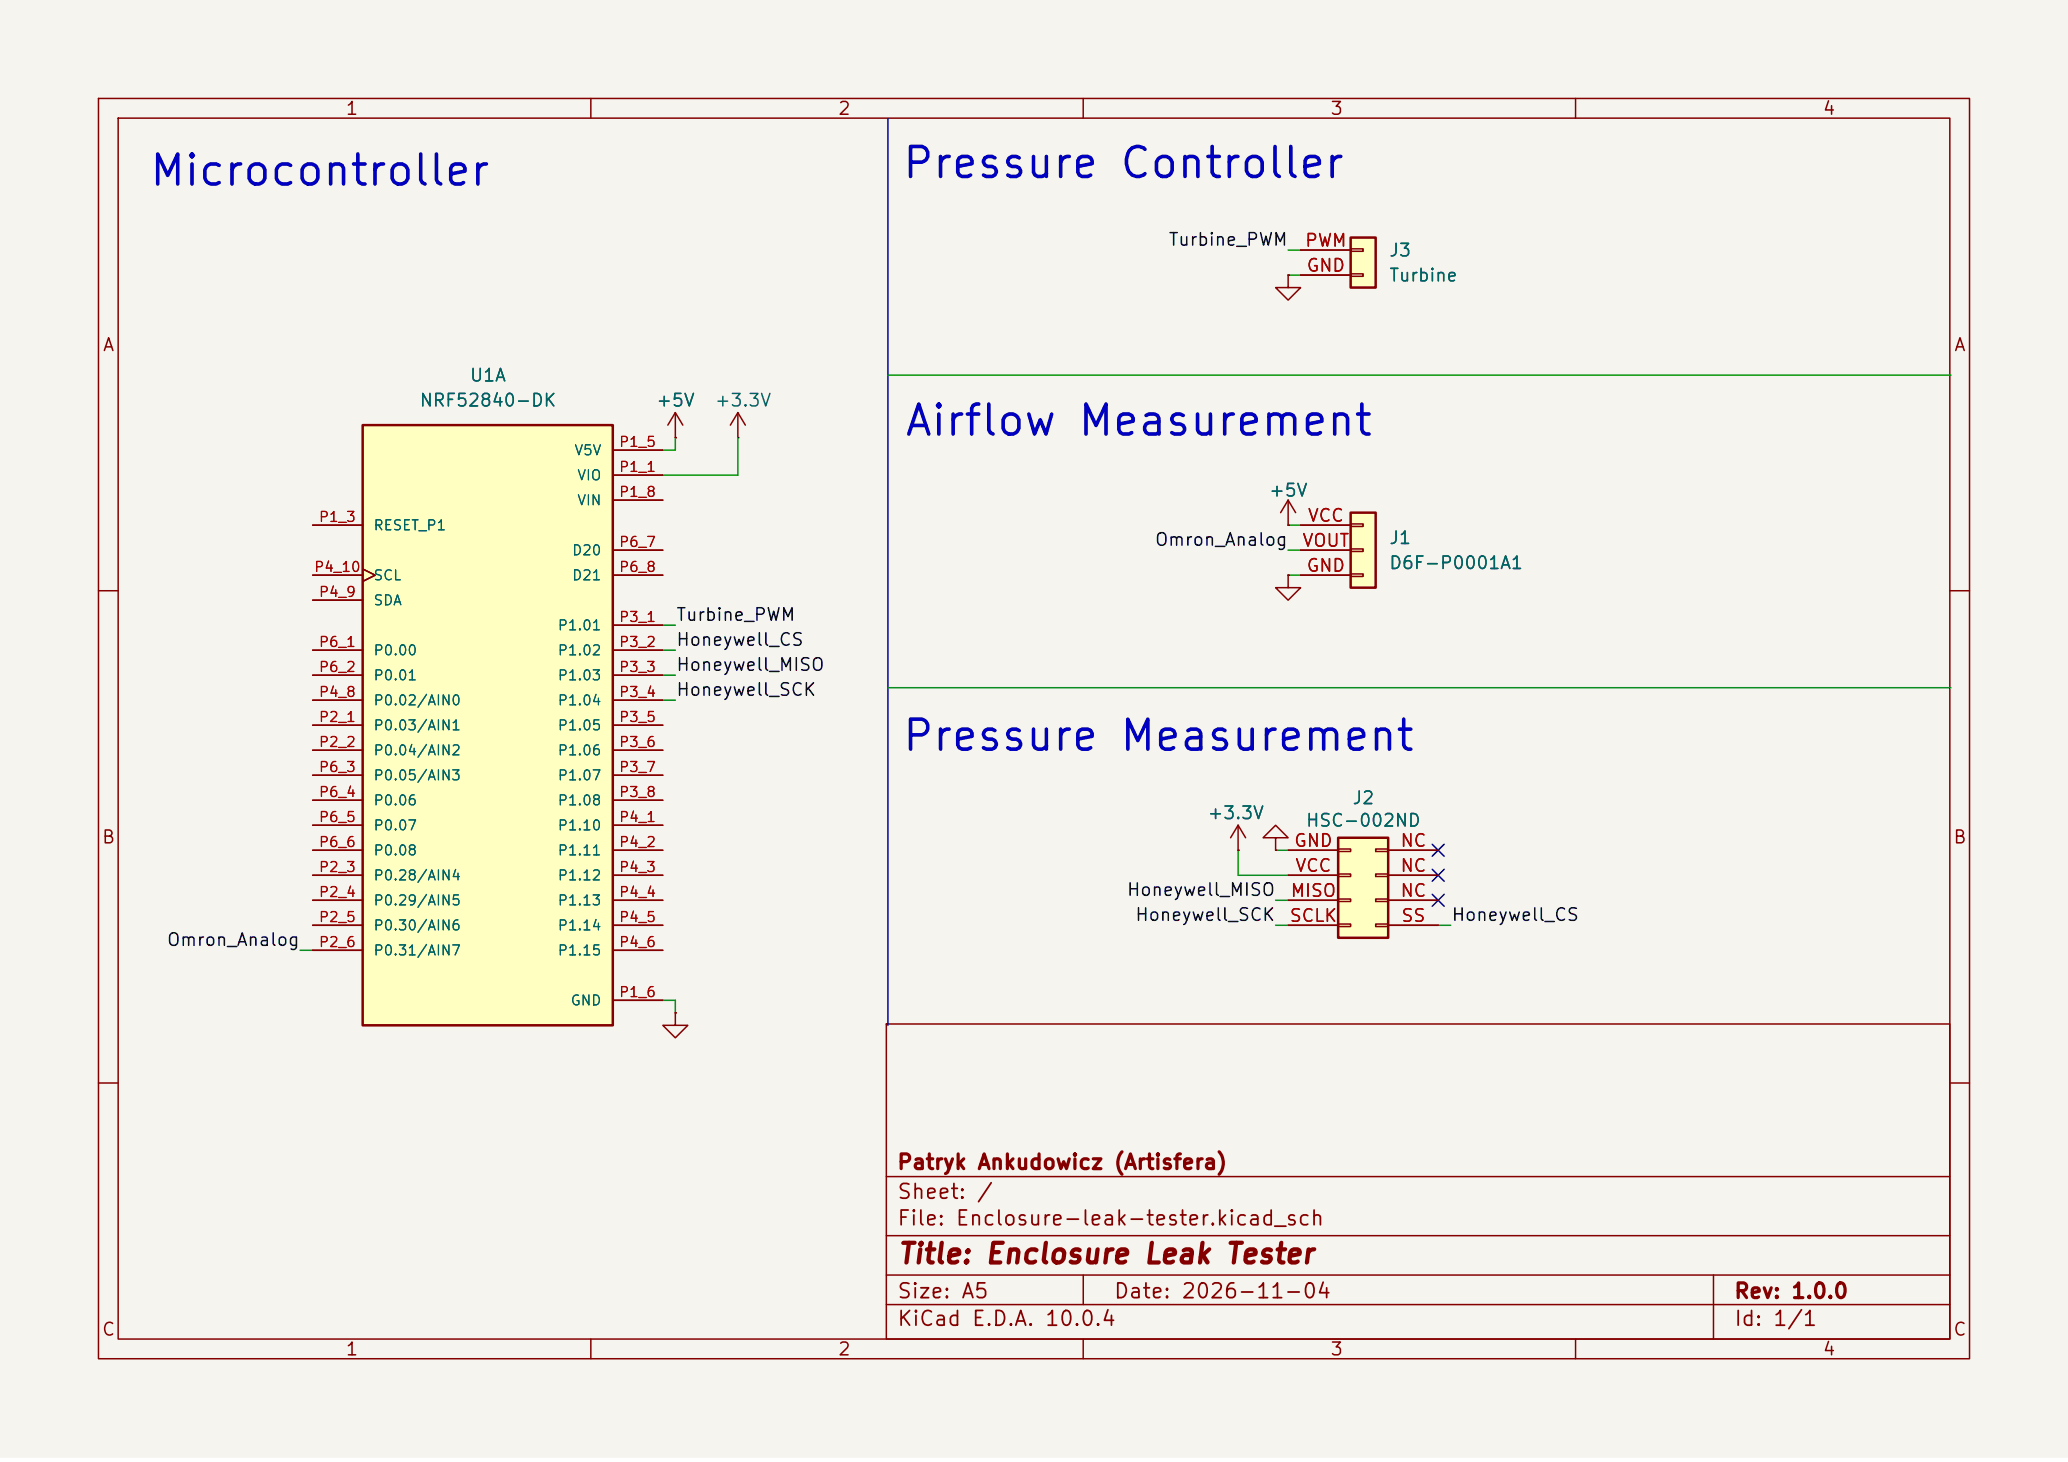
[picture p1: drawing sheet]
<svg xmlns="http://www.w3.org/2000/svg" width="297mm" height="210mm" viewBox="0 0 297 210" stroke-linecap="round" stroke-linejoin="round" font-family="sans-serif">
<path d="M0 0h297v209.3h-297z" fill="#f5f4ef" stroke="#f5f4ef" stroke-width=".14"/>
<g fill="none" stroke="#840000" stroke-width=".22">
<path d="M14.1 14.1h268.8v181.1h-268.8zM17 17h263v175.3h-263zM84.9 14.1v2.9M155.6 14.1v2.9M226.3 14.1v2.9M185 75.4h.1M185 71.8l-1.1 1.8M185 71.8l1.1 1.8M185 71.8v3.6M14.1 84.9h2.9M185 82.6v1.8h1.8l-1.8 1.8-1.8-1.8h1.8M185 82.6h.1"/>
<path d="M280 84.9h2.9M14.1 155.6h2.9M97 145.5v1.8h1.8l-1.8 1.8-1.8-1.8h1.8M97 145.5h.1M127.3 147.1h152.7v45.2h-152.7zM280 155.6h2.9M127.3 177.5h152.7M127.3 169h152.7M84.9 192.3v2.9M127.3 187.4h152.7M127.3 183.2h152.7M155.6 192.3v2.9"/>
<path d="M155.6 183.2v4.2M226.3 192.3v2.9M246.1 183.2v9.1"/>
</g>
<path d="M194 73.6h3.6v10.8h-3.6z" fill="#ffffc2"/>
<path d="M194 73.6h3.6v10.8h-3.6z" fill="none" stroke="#840000" stroke-width=".36"/>
<path d="M186.8 75.4h7.2M186.8 79h7.2M194 75.3h1.8v.3h-1.8zM194 78.8h1.8v.4h-1.8zM186.8 82.6h7.2M194 82.4h1.8v.4h-1.8z" fill="none" stroke="#840000" stroke-width=".22"/>
<path d="M194 34.1h3.6v7.2h-3.6z" fill="#ffffc2"/>
<path d="M194 34.1h3.6v7.2h-3.6z" fill="none" stroke="#840000" stroke-width=".36"/>
<g fill="none" stroke="#840000" stroke-width=".22">
<path d="M185 39.5v1.8h1.8l-1.8 1.8-1.8-1.8h1.8M185 39.5h.1M186.8 39.5h7.2M186.8 35.9h7.2M194 35.7h1.8v.4h-1.8zM194 39.3h1.8v.4h-1.8zM97 59.3l-1.1 1.8M97 59.3l1.1 1.8M97 59.3v3.6M106 59.3l-1.1 1.8M106 59.3l1 1.8M106 59.3v3.6"/>
<path d="M97 62.9h.1M106 62.9h.1"/>
</g>
<path d="M192.2 120.3h7.2v14.4h-7.2z" fill="#ffffc2"/>
<path d="M192.2 120.3h7.2v14.4h-7.2z" fill="none" stroke="#840000" stroke-width=".36"/>
<g fill="none" stroke="#840000" stroke-width=".22">
<path d="M177.8 118.5l-1.1 1.8M177.8 118.5l1.1 1.8M177.8 118.5v3.6M177.8 122.1h.1M185 122.1h7.2M185 129.3h7.2M185 125.7h7.2M185 132.9h7.2M192.2 122h1.8v.3h-1.8zM192.2 125.5h1.8v.4h-1.8zM192.2 129.1h1.8v.4h-1.8zM192.2 132.7h1.8v.4h-1.8z"/>
<path d="M197.6 122h1.8v.3h-1.8zM197.6 125.5h1.8v.4h-1.8zM197.6 129.1h1.8v.4h-1.8zM197.6 132.7h1.8v.4h-1.8zM199.4 122.1h7.2M199.4 129.3h7.2M199.4 125.7h7.2M199.4 132.9h7.2"/>
</g>
<path d="M52.1 61.1h35.9v86.2h-35.9z" fill="#ffffc2"/>
<path d="M52.1 61.1h35.9v86.2h-35.9z" fill="none" stroke="#840000" stroke-width=".36"/>
<g fill="none" stroke="#840000" stroke-width=".22">
<path d="M185 39.5h.1M186.8 39.5h7.2M186.8 35.9h7.2M44.9 75.4h7.2M88 68.3h7.2M88 64.7h7.2M88 71.8h7.2M88 79h7.2M97 62.9h.1M185 75.4h.1M186.8 75.4h7.2M186.8 79h7.2"/>
<path d="M44.9 93.4h7.2M44.9 97h7.2M44.9 86.2h7.2M44.9 82.6h7.2M52.1 81.7l1.8 .9-1.8 .9M88 89.8h7.2M88 93.4h7.2M88 97h7.2M88 82.6h7.2M185 82.6h.1M186.8 82.6h7.2M44.9 104.2h7.2"/>
<path d="M44.9 107.8h7.2M44.9 100.6h7.2M44.9 111.4h7.2M44.9 115h7.2M44.9 118.5h7.2M88 104.2h7.2M88 107.8h7.2M88 100.6h7.2M88 111.4h7.2M88 115h7.2M88 118.5h7.2M44.9 125.7h7.2"/>
<path d="M44.9 129.3h7.2M44.9 132.9h7.2M44.9 136.5h7.2M44.9 122.1h7.2M88 125.7h7.2M88 129.3h7.2M88 132.9h7.2M88 136.5h7.2M88 122.1h7.2M177.8 122.1h.1M183.2 120.3h1.8l-1.8-1.8-1.8 1.8h1.8v1.8M183.2 122.1h.1"/>
<path d="M185 125.7h7.2M185 129.3h7.2M185 132.9h7.2M185 122.1h7.2M199.4 125.7h7.2M199.4 129.3h7.2M199.4 132.9h7.2M199.4 122.1h7.2M88 143.7h7.2M97 145.5h.1"/>
</g>
<path d="M127.5 17.1v130.2" fill="none" stroke="#0000c2" stroke-width=".22"/>
<g fill="none" stroke="#009600" stroke-width=".22">
<path d="M185 39.5h1.8M185 35.9h1.8M127.5 53.9h152.7M97 62.9v1.8h-1.8M106 62.9v5.4h-10.8M185 75.4h1.8M185 79h1.8M95.2 89.8h1.8M95.2 97h1.8M95.2 93.4h1.8M127.5 98.8h152.7M185 82.6h1.8"/>
<path d="M95.2 100.6h1.8M43.1 136.5h1.8M177.8 122.1v3.6h7.2M183.2 132.9h1.8M183.2 129.3h1.8M183.2 122.1h1.8M206.6 132.9h1.7M95.2 143.7h1.8v1.8"/>
</g>
<path d="M205.7 128.5l1.7 1.7M205.7 121.3l1.7 1.7M205.7 124.9l1.7 1.7M207.4 128.5l-1.7 1.7M207.4 121.3l-1.7 1.7M207.4 124.9l-1.7 1.7" fill="none" stroke="#000084" stroke-width=".22"/>
<g font-size="4.3" fill="#0000c2">
<text x="21.2" y="27.7">Microcontroller</text>
<text x="129.3" y="26.7">Pressure Controller</text>
<text x="129.7" y="63.7">Airflow Measurement</text>
<text x="129.3" y="108.9">Pressure Measurement</text>
</g>
<text font-size="2.9" fill="#840000" x="128.7" y="182.2">Title: Enclosure Leak Tester</text>
<g font-size="2.1" fill="#840000">
<text x="128.7" y="172.8">Sheet: /</text>
<text x="128.7" y="168.5">Patryk Ankudowicz (Artisfera)</text>
<text x="128.7" y="176.6">File: Enclosure-leak-tester.kicad_sch</text>
<text x="128.7" y="191">KiCad E.D.A. 10.0.4</text>
<text x="128.7" y="187">Size: A5</text>
<text x="159.8" y="187">Date: 2026-11-04</text>
<text x="248.9" y="187">Rev: 1.0.0</text>
<text x="248.9" y="191">Id: 1/1</text>
</g>
<g font-size="1.8" fill="#840000">
<text x="49.5" y="17">1</text>
<text x="120.2" y="17">2</text>
<text x="190.9" y="17">3</text>
<text x="261.6" y="17">4</text>
<text x="14.6" y="50.9">A</text>
<text x="280.5" y="50.9">A</text>
<text x="14.5" y="121.6">B</text>
<text x="280.4" y="121.6">B</text>
<text x="14.5" y="192.3">C</text>
<text x="49.5" y="195.2">1</text>
<text x="120.2" y="195.2">2</text>
<text x="190.9" y="195.2">3</text>
<text x="261.6" y="195.2">4</text>
<text x="280.4" y="192.3">C</text>
</g>
<g font-size="1.8" fill="#0f0f0f">
<text x="167.7" y="35.8">Turbine_PWM</text>
<text x="165.7" y="78.9">Omron_Analog</text>
<text x="97" y="89.6">Turbine_PWM</text>
<text x="97" y="93.2">Honeywell_CS</text>
<text x="97" y="96.8">Honeywell_MISO</text>
<text x="97" y="100.4">Honeywell_SCK</text>
<text x="161.7" y="129.1">Honeywell_MISO</text>
<text x="23.8" y="136.3">Omron_Analog</text>
<text x="162.9" y="132.7">Honeywell_SCK</text>
<text x="208.3" y="132.7">Honeywell_CS</text>
</g>
<g font-size="1.8" fill="#a90000">
<text x="187.3" y="35.9">PWM</text>
<text x="187.5" y="39.5">GND</text>
<text x="187.7" y="75.4">VCC</text>
<text x="186.9" y="79">VOUT</text>
<text x="187.5" y="82.6">GND</text>
<text x="185.7" y="122.1">GND</text>
<text x="185.9" y="125.7">VCC</text>
<text x="201" y="122.1">NC</text>
<text x="201" y="125.7">NC</text>
<text x="185.2" y="129.3">MISO</text>
<text x="201" y="129.3">NC</text>
<text x="185.1" y="132.9">SCLK</text>
<text x="201.1" y="132.9">SS</text>
</g>
<g font-size="1.8" fill="#006464">
<text x="199.4" y="37.3">J3</text>
<text x="199.4" y="40.9">Turbine</text>
<text x="60.1" y="58.8">NRF52840-DK</text>
<text x="67.3" y="55.3">U1A</text>
<text x="94.1" y="58.8">+5V</text>
<text x="102.5" y="58.8">+3.3V</text>
<text x="182.1" y="71.8">+5V</text>
<text x="199.4" y="78.6">J1</text>
<text x="199.4" y="82.2">D6F-P0001A1</text>
<text x="173.3" y="118.1">+3.3V</text>
<text x="187.4" y="119.2">HSC-002ND</text>
<text x="194.1" y="116">J2</text>
</g>
<g font-size="1.4" fill="#006464">
<text x="82.4" y="65.8">V5V</text>
<text x="82.8" y="69.4">VIO</text>
<text x="53.5" y="76.5">RESET_P1</text>
<text x="82.8" y="72.9">VIN</text>
<text x="53.5" y="83.7">SCL</text>
<text x="82" y="80.1">D20</text>
<text x="82" y="83.7">D21</text>
<text x="53.5" y="87.3">SDA</text>
<text x="53.5" y="94.5">P0.00</text>
<text x="80" y="90.9">P1.01</text>
<text x="80" y="94.5">P1.02</text>
<text x="53.5" y="101.7">P0.02/AIN0</text>
<text x="53.5" y="98.1">P0.01</text>
<text x="80" y="98.1">P1.03</text>
<text x="80" y="101.7">P1.04</text>
<text x="53.5" y="105.3">P0.03/AIN1</text>
<text x="80" y="105.3">P1.05</text>
<text x="53.5" y="108.9">P0.04/AIN2</text>
<text x="53.5" y="112.5">P0.05/AIN3</text>
<text x="80" y="108.9">P1.06</text>
<text x="80" y="112.5">P1.07</text>
<text x="53.5" y="116">P0.06</text>
<text x="53.5" y="119.6">P0.07</text>
<text x="80" y="116">P1.08</text>
<text x="80" y="119.6">P1.10</text>
<text x="53.5" y="123.2">P0.08</text>
<text x="80" y="123.2">P1.11</text>
<text x="53.5" y="126.8">P0.28/AIN4</text>
<text x="53.5" y="130.4">P0.29/AIN5</text>
<text x="80" y="126.8">P1.12</text>
<text x="80" y="130.4">P1.13</text>
<text x="53.5" y="134">P0.30/AIN6</text>
<text x="53.5" y="137.6">P0.31/AIN7</text>
<text x="80" y="134">P1.14</text>
<text x="80" y="137.6">P1.15</text>
<text x="81.8" y="144.8">GND</text>
</g>
<g font-size="1.4" fill="#a90000">
<text x="88.8" y="64.6">P1_5</text>
<text x="88.8" y="68.2">P1_1</text>
<text x="88.8" y="71.7">P1_8</text>
<text x="45.7" y="75.3">P1_3</text>
<text x="45" y="82.5">P4_10</text>
<text x="88.8" y="78.9">P6_7</text>
<text x="88.8" y="82.5">P6_8</text>
<text x="45.7" y="86.1">P4_9</text>
<text x="88.8" y="89.7">P3_1</text>
<text x="45.7" y="93.3">P6_1</text>
<text x="88.8" y="93.3">P3_2</text>
<text x="45.7" y="100.5">P4_8</text>
<text x="45.7" y="96.9">P6_2</text>
<text x="88.8" y="96.9">P3_3</text>
<text x="88.8" y="100.5">P3_4</text>
<text x="45.7" y="104.1">P2_1</text>
<text x="45.7" y="107.7">P2_2</text>
<text x="88.8" y="104.1">P3_5</text>
<text x="88.8" y="107.7">P3_6</text>
<text x="45.7" y="111.3">P6_3</text>
<text x="88.8" y="111.3">P3_7</text>
<text x="45.7" y="114.8">P6_4</text>
<text x="45.7" y="118.4">P6_5</text>
<text x="88.8" y="114.8">P3_8</text>
<text x="88.8" y="118.4">P4_1</text>
<text x="45.7" y="125.6">P2_3</text>
<text x="45.7" y="122">P6_6</text>
<text x="88.8" y="122">P4_2</text>
<text x="88.8" y="125.6">P4_3</text>
<text x="45.7" y="129.2">P2_4</text>
<text x="88.8" y="129.2">P4_4</text>
<text x="45.7" y="132.8">P2_5</text>
<text x="45.7" y="136.4">P2_6</text>
<text x="88.8" y="132.8">P4_5</text>
<text x="88.8" y="136.4">P4_6</text>
<text x="88.8" y="143.6">P1_6</text>
</g>
</svg>
